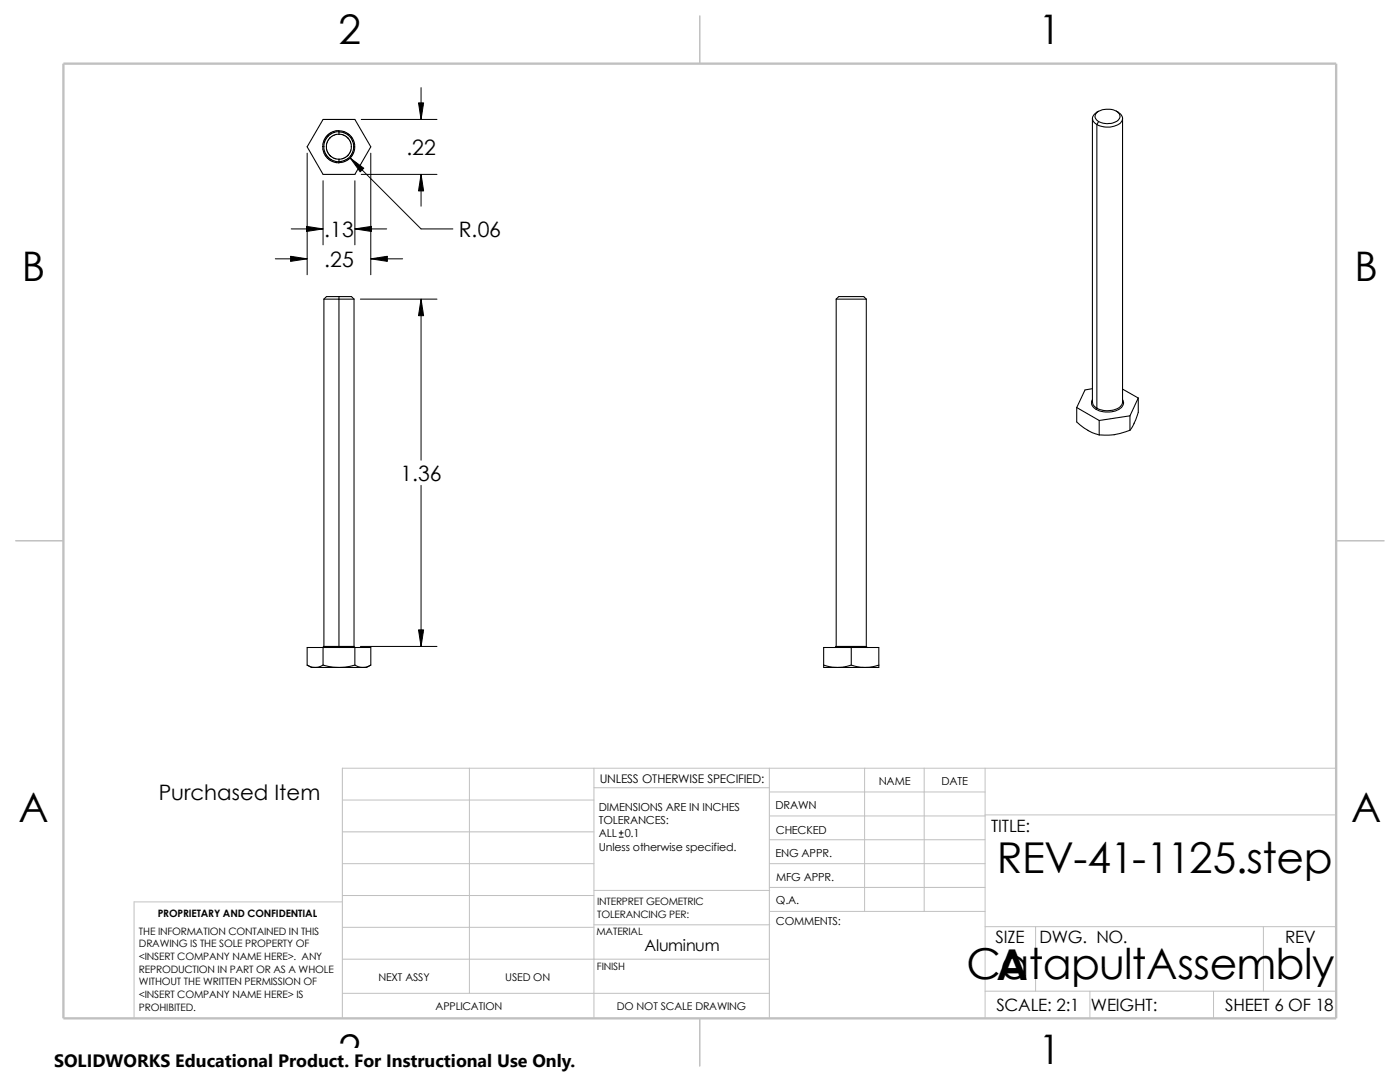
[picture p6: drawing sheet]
<svg xmlns="http://www.w3.org/2000/svg" width="279mm" height="216mm" viewBox="0 0 279 216" stroke-linecap="round" stroke-linejoin="round" font-family="sans-serif">
<g fill="none" stroke="#c0c0c0" stroke-width=".2">
<path d="M68.3 159.6h50.2M93.7 153.3v44.9M118.5 157.2h35M118.5 153.3v49.9M153.5 158h43.1M153.5 153.3v49.9M172.6 153.3v28.6M184.4 153.3v28.6M196.6 153.3v49.9M266.7 153.3h-198.4v49.9M68.3 180h-41.5v23.2M68.3 172.3h50.2"/>
<path d="M68.3 166h50.2M68.3 178.7h50.2M118.5 177.7h35.1M153.5 177.1h43.1M153.5 172.3h43.1M153.5 162.8h43.1M153.5 167.6h43.1M196.6 162.6h70.1M68.3 191.4h85.2M68.3 185h50.2M68.3 198.2h85.2M118.5 184.5h35.1"/>
<path d="M153.6 181.9h43M196.6 184.9h70.1M196.6 197.8h70.1M206.7 184.9v12.9M217.5 197.8v5.4M242.2 197.8v5.4M252.1 184.9v12.9"/>
</g>
<path d="M139.7 3.2v9.5M3.1 107.9h9.6M266.7 107.9h9.5M139.7 203.2v9.5" fill="none" stroke="#c0c0c0" stroke-width=".21"/>
<path d="M12.7 12.7h254v190.5h-254z" fill="none" stroke="#c0c0c0" stroke-width=".47"/>
<g fill="none" stroke="#000" stroke-width=".21">
<path d="M64.5 23.8h6.3l3.2 5.5-3.2 5.5h-6.3l-3.2-5.5zM67.6 26.3v.5l-.9 .1-1 .7-.4 .8-.2 .9 .2 .9 .7 1 .7 .4 .9 .2M67.6 31.8v.5M67.6 26.2l-1 .2-1 .6-.7 1-.3 1.3 .2 1 .6 1 .9 .7 1.3 .3M67.6 26.8l.9 .1 1 .7 .5 .8 .1 .9-.1 .9-.5 .7-1 .7-.9 .2M67.6 26.3l.7 .1 .7 .2 .9 .8 .5 .8 .2 1.1-.3 1.3-.6 .8-.7 .5-1.4 .4M67.6 26.3v-.2l.9 .1 1.4 .8 .6 .9 .3 1.4-.3 1.3-.6 .9-.9 .7-1.4 .3M67.6 26l-1.2 .3-1 .6-.8 1.1-.2 1.3 .2 1.2 .8 1.2 1.4 .7 .8 .1v-.2M218 23.6v56.6l.2 .7 .7 .5M218.9 24.8v56.6M219.2 22.2a1.44 1.44 0 0 0-.8 2.3l.5 .3M219.2 24.3l-.3 .5"/>
<path d="M222.8 22.2a1.17 1.17 0 0 1 .7 1.3 1.17 1.17 0 0 1-1.1 .9 3.8 3.8 0 0 1-3.2-.1M222.8 22.2a3.7 3.7 0 0 0-4.1 .4 1.06 1.06 0 0 0 .5 1.7M222.8 22.2a1.54 1.54 0 0 1 1.1 2 4.2 4.2 0 0 1-5 .6M224 23.6v56.6a2.09 2.09 0 0 1-2 1.7 4.5 4.5 0 0 1-3.1-.5M64.6 59.7h6.1M64.6 59.7v69.3M67.6 59.2v69.8M67.6 59.2h2.5l.6 .5M67.6 59.2h-2.4l-.6 .5M70.7 59.7v69.3M166.9 59.7l.5-.5h5l.5 .5M166.9 59.7v69.3"/>
<path d="M166.9 59.7h6M172.9 59.7v69.3M218 77.6l-1.5 .2-1.6 3.5M218 79.8a1.34 1.34 0 0 0 .8 1.9M224 77.6l3.2 1.8M224 79.8a1.44 1.44 0 0 1-1 2 5.2 5.2 0 0 1-4.2-.1M227.2 79.4a8.1 8.1 0 0 1-.8 5l-.9 1.5M227.2 79.4l-1.7 3.6M214.9 81.3v2.9l2.3 1.7 2.2 .9M214.9 81.3l4.5 2.6M218.9 81.4l-.1 .3M219.4 83.9v2.9"/>
<path d="M225.5 85.9l-3.1 .8-3 .1M225.5 83l-6.1 .9M225.5 83v2.9M61.3 132.7l1 .4 .6 .1M61.3 132.7l.8 .5h.8M61.3 132.7v-3.5h12.7v3.5M62.9 133.2h.1M62.9 133.2h4.7M64.5 132.7l-1 .4-.6 .1M64.5 132.7l2 .4 1.1 .1M64.5 129.2v3.5M64.6 129l-.1 .2"/>
<path d="M64.6 129h3M67.6 133.2h.2M67.6 129h3.1M67.6 129v.2M67.8 133.2h4.6M70.7 129l.2 .2-.1 3.5M70.8 132.7l-2 .4-1 .1M70.8 132.7l1 .4 .6 .1M72.4 133.2h.1M74 132.7l-1 .4-.5 .1M74 132.7l-.8 .5h-.7M164.4 132.7l1.8 .4 .8 .1"/>
<path d="M164.4 132.7v.5h2.6M164.4 132.7v-3.5h11v3.5M166.9 129l-.2 .2M166.9 129h6M167 133.2h.2M167.2 133.2h5.4M169.9 132.7l1.8 .4 .9 .1M169.9 132.7l-1.8 .4-.9 .1M169.9 129.2v3.5M172.6 133.2h.1M172.9 129l.2 .2M175.4 132.7l-1.8 .4-.9 .1"/>
<path d="M175.4 132.7v.5h-2.7"/>
</g>
<g fill="none" stroke="#000" stroke-width=".2">
<path d="M84 17.5v6.3M61.3 30.6v24.2M64.5 36.1v12.8M69.9 31.6l14.1 14.1h6.4M70.8 36.1v12.8M72.1 23.8h15.1M72.1 34.8h15.1M74 30.6v24.2M84 34.8v6.3M54.9 51.6h6.4M58.1 45.7h6.4M70.8 45.7h6.4"/>
<path d="M71.9 59.7h15.3M74 51.6h6.3M84 59.7v32.1M84 96.9v32.1M71.9 129h15.3M123.6 167h.8M123.6 166.2h.8M124 165.8v.8"/>
</g>
<path d="M69.9 31.6l2.7 2-.7 .7zM83.5 20.5h1l-.5 3.3zM84 34.8l.5 3.3h-1zM58 51.1l3.3 .5-3.3 .6zM61.2 45.2l3.3 .5-3.3 .5zM70.8 45.7l3.3-.5v1zM74 51.6l3.3-.5v1.1zM84 59.7l.5 3.3h-1zM83.5 125.7h1l-.5 3.3z" fill="#000" stroke="#000" stroke-width=".2"/>
<path d="M10.8 209.2h104.1v6.7h-104.1z" fill="#fff"/>
<g font-size="8.5">
<text x="199" y="174.1">REV-41-1125.step</text>
<text x="192.9" y="195.3">CatapultAssembly</text>
<text x="198.8" y="195.5">A</text>
</g>
<g font-size="8.1">
<text x="67.6" y="8.8">2</text>
<text x="207.3" y="8.8">1</text>
<text x="4.4" y="56.1">B</text>
<text x="270.3" y="56.1">B</text>
<text x="3.7" y="164.1">A</text>
<text x="269.6" y="164.1">A</text>
<text x="67.6" y="212.3">2</text>
<text x="207.3" y="212.3">1</text>
</g>
<g font-size="4.2">
<text x="81.1" y="31">.22</text>
<text x="64.7" y="47.3">.13</text>
<text x="91.6" y="47.3">R.06</text>
<text x="64.7" y="53.3">.25</text>
<text x="79.9" y="96">1.36</text>
<text x="31.7" y="159.7">Purchased Item</text>
</g>
<text font-size="3.6" x="10.8" y="213">SOLIDWORKS Educational Product. For Instructional Use Only.</text>
<g font-size="3.4">
<text x="197.8" y="166">TITLE:</text>
<text x="198.7" y="188.1">SIZE</text>
<text x="207.5" y="188.1">DWG. NO.</text>
<text x="256.5" y="188.2">REV</text>
<text x="198.8" y="201.7">SCALE: 2:1</text>
<text x="217.7" y="201.8">WEIGHT:</text>
<text x="244.5" y="201.7">SHEET 6 OF 18</text>
</g>
<text font-size="3.2" x="128.6" y="189.8">Aluminum</text>
<text font-size="2.4" x="119.7" y="156.2">UNLESS OTHERWISE SPECIFIED:</text>
<g font-size="2.2">
<text x="119.5" y="161.8">DIMENSIONS ARE IN INCHES</text>
<text x="154.8" y="161.5">DRAWN</text>
<text x="175.4" y="156.7">NAME</text>
<text x="187.9" y="156.7">DATE</text>
<text x="119.5" y="164.4">TOLERANCES:</text>
<text x="119.5" y="167.1">ALL</text>
<text x="124.7" y="167.1">0.1</text>
<text x="154.8" y="166.3">CHECKED</text>
<text x="119.5" y="169.8">Unless otherwise specified.</text>
<text x="154.8" y="171">ENG APPR.</text>
<text x="154.9" y="175.7">MFG APPR.</text>
<text x="154.9" y="184.7">COMMENTS:</text>
<text x="154.9" y="180.5">Q.A.</text>
</g>
<g font-size="2.1">
<text x="75.5" y="195.7">NEXT ASSY</text>
<text x="100.8" y="195.7">USED ON</text>
<text x="86.9" y="201.5">APPLICATION</text>
<text x="123.1" y="201.6">DO NOT SCALE DRAWING</text>
</g>
<g font-size="2">
<text x="31.5" y="183">PROPRIETARY AND CONFIDENTIAL</text>
<text x="119.2" y="180.6">INTERPRET GEOMETRIC</text>
<text x="119.2" y="183.1">TOLERANCING PER:</text>
<text x="27.7" y="186.5">THE INFORMATION CONTAINED IN THIS</text>
<text x="27.7" y="189.1">DRAWING IS THE SOLE PROPERTY OF</text>
<text x="27.7" y="191.6">&lt;INSERT COMPANY NAME HERE&gt;. ANY</text>
<text x="119" y="186.6">MATERIAL</text>
<text x="27.7" y="194.1">REPRODUCTION IN PART OR AS A WHOLE</text>
<text x="27.7" y="196.6">WITHOUT THE WRITTEN PERMISSION OF</text>
<text x="119.1" y="193.5">FINISH</text>
<text x="27.7" y="199.1">&lt;INSERT COMPANY NAME HERE&gt; IS</text>
<text x="27.7" y="201.7">PROHIBITED.</text>
</g>
</svg>
